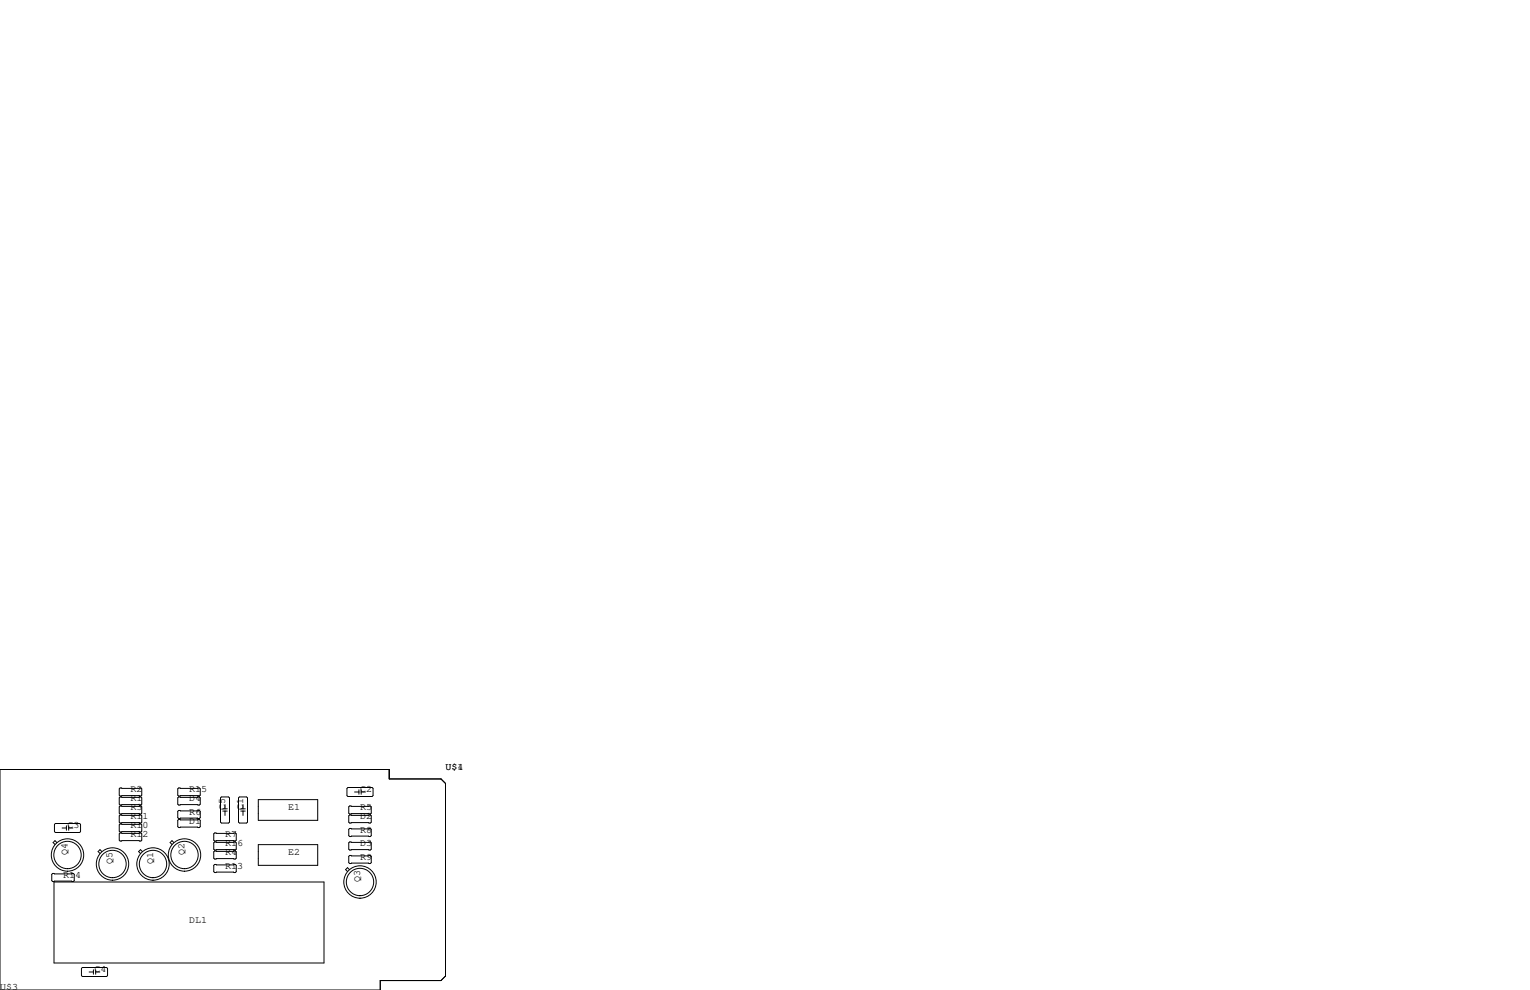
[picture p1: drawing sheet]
<svg xmlns="http://www.w3.org/2000/svg" width="432mm" height="279mm" viewBox="0 0 432 279" stroke-linecap="round" stroke-linejoin="round" font-family="sans-serif">
<g fill="none" stroke="#000" stroke-width=".28">
<path d="M0 217.2h109.9v2.6h14.6l1.2 1.3v54.4l-1.2 1.2h-17.2v2.7h-107.3zM15.6 232.4h6.9l.2 .3v2l-.2 .2h-6.9l-.2-.2v-2zM16.1 237.8l-.6-.5-.5 .5 .5 .5M17.5 233.7h1.2M18.7 233v1.3M19.4 233.7h1.2M19.4 233v1.3M33.9 227.5h5.9l.2 .2v1.8l-.2 .2h-5.9l-.2-.2v-1.8zM33.9 230h5.9l.2 .3v1.7l-.2 .3h-5.9l-.2-.3v-1.7zM33.9 224.9h5.9l.2 .3v1.7l-.2 .3h-5.9l-.2-.3v-1.7zM33.9 222.4h5.9l.2 .2v1.8l-.2 .3h-5.9l-.2-.3v-1.8zM33.9 232.5h5.9l.2 .3v1.8l-.2 .2h-5.9l-.2-.2v-1.8z"/>
<path d="M33.9 235.1h5.9l.2 .2v1.8l-.2 .3h-5.9l-.2-.3v-1.8zM49.1 237.8l-.6-.5-.5 .5 .5 .5M50.4 228.7h5.9l.2 .3v1.8l-.2 .2h-5.9l-.2-.2v-1.8zM50.4 222.4h5.9l.2 .2v1.8l-.2 .3h-5.9l-.2-.3v-1.8zM50.4 224.9h5.9l.2 .3v1.7l-.2 .3h-5.9l-.2-.3v-1.7zM50.4 231.3h5.9l.2 .2v1.8l-.2 .3h-5.9l-.2-.3v-1.8zM60.6 237.6h5.8l.3 .3v1.7l-.3 .3h-5.8l-.3-.3v-1.7zM60.6 235.1h5.8l.3 .2v1.8l-.3 .3h-5.8l-.3-.3v-1.8zM62.5 224.9h2l.3 .3v6.8l-.3 .3h-2l-.3-.3v-6.8zM62.9 228.9h1.2M62.9 228.3h1.2M63.5 227.1v1.2"/>
<path d="M63.5 228.9v1.2M67.6 224.9h2l.3 .3v6.8l-.3 .3h-2l-.3-.3v-6.8zM67.9 228.9h1.3M67.9 228.3h1.3M68.6 227.1v1.2M68.6 228.9v1.2M72.9 225.7h16.8v5.8h-16.8zM72.9 238.4h16.8v5.8h-16.8zM98.2 222.2h6.8l.3 .3v2l-.3 .3h-6.8l-.3-.3v-2zM98.7 233.8h5.8l.3 .3v1.7l-.3 .3h-5.8l-.3-.3v-1.7zM98.7 227.5h5.8l.3 .2v1.8l-.3 .2h-5.8l-.3-.2v-1.8zM98.7 230h5.8l.3 .3v1.7l-.3 .3h-5.8l-.3-.3v-1.7z"/>
<path d="M98.7 237.6h5.8l.3 .3v1.7l-.3 .3h-5.8l-.3-.3v-1.7zM100.1 223.5h1.2M101.3 222.9v1.3M101.9 223.5h1.2M101.9 222.9v1.3M14.9 246.5h5.8l.3 .3v1.7l-.3 .3h-5.8l-.3-.3v-1.7zM15.2 248.9h76.2v22.9h-76.2zM28.8 240.3l-.6-.5-.5 .5 .5 .6M40.2 240.3l-.6-.5-.5 .5 .5 .6M60.6 240.2h5.8l.3 .2v1.8l-.3 .2h-5.8l-.3-.2v-1.8zM60.6 244h5.8l.3 .2v1.8l-.3 .3h-5.8l-.3-.3v-1.8zM98.6 245.4l-.5-.5-.6 .5 .6 .5"/>
<path d="M98.7 241.4h5.8l.3 .3v1.8l-.3 .2h-5.8l-.3-.2v-1.8zM23 273.3l.2-.3h6.9l.3 .3v2l-.3 .3h-6.9l-.2-.3zM25.1 274.3h1.3M26.4 273.7v1.3M27 274.3h1.2M27 273.7v1.3"/>
<circle cx="19.1" cy="241.3" r="4.6"/>
<circle cx="19.1" cy="241.3" r="3.9"/>
<circle cx="31.7" cy="243.8" r="4.6"/>
<circle cx="31.8" cy="243.8" r="3.9"/>
<circle cx="43.2" cy="243.8" r="4.6"/>
<circle cx="43.2" cy="243.8" r="3.9"/>
<circle cx="52.1" cy="241.3" r="4.6"/>
<circle cx="52.1" cy="241.3" r="3.9"/>
<circle cx="101.6" cy="248.9" r="4.6"/>
<circle cx="101.6" cy="248.9" r="3.9"/>
</g>
<g font-size="2.8">
<text x="125.7" y="217.2">U$1</text>
<text x="129.1" y="217.2">4</text>
<text x="36.8" y="226.1">R1</text>
<text x="36.8" y="223.5">R2</text>
<text x="53.3" y="223.5">R15</text>
<text x="53.3" y="226.1">D4</text>
<text x="101.6" y="223.5">C2</text>
<text x="19" y="233.7">C3</text>
<text x="36.8" y="228.6">R3</text>
<text x="36.8" y="233.7">R10</text>
<text x="36.8" y="231.1">R11</text>
<text x="53.3" y="229.9">R6</text>
<text x="53.3" y="232.4">D1</text>
<text x="63.5" y="228.6" transform="rotate(-90 63.5 228.6)">C5</text>
<text x="68.6" y="228.6" transform="rotate(-90 68.6 228.6)">C1</text>
<text x="81.3" y="228.6">E1</text>
<text x="101.6" y="228.6">R5</text>
<text x="101.6" y="231.1">D2</text>
<text x="36.8" y="236.2">R12</text>
<text x="63.5" y="236.2">R7</text>
<text x="63.5" y="238.8">R16</text>
<text x="101.6" y="234.9">R8</text>
<text x="101.6" y="238.8">D3</text>
<text x="19" y="241.3" transform="rotate(-90 19 241.3)">Q4</text>
<text x="31.7" y="243.8" transform="rotate(-90 31.7 243.8)">Q5</text>
<text x="43.2" y="243.8" transform="rotate(-90 43.2 243.8)">Q1</text>
<text x="52.1" y="241.3" transform="rotate(-90 52.1 241.3)">Q2</text>
<text x="63.5" y="241.3">R4</text>
<text x="63.5" y="245.1">R13</text>
<text x="81.3" y="241.3">E2</text>
<text x="101.6" y="242.6">R9</text>
<text x="17.8" y="247.6">R14</text>
<text x="101.6" y="248.9" transform="rotate(-90 101.6 248.9)">Q3</text>
<text x="53.3" y="260.3">DL1</text>
<text x="26.7" y="274.3">C4</text>
<text x="0" y="279.4">U$3</text>
</g>
</svg>
